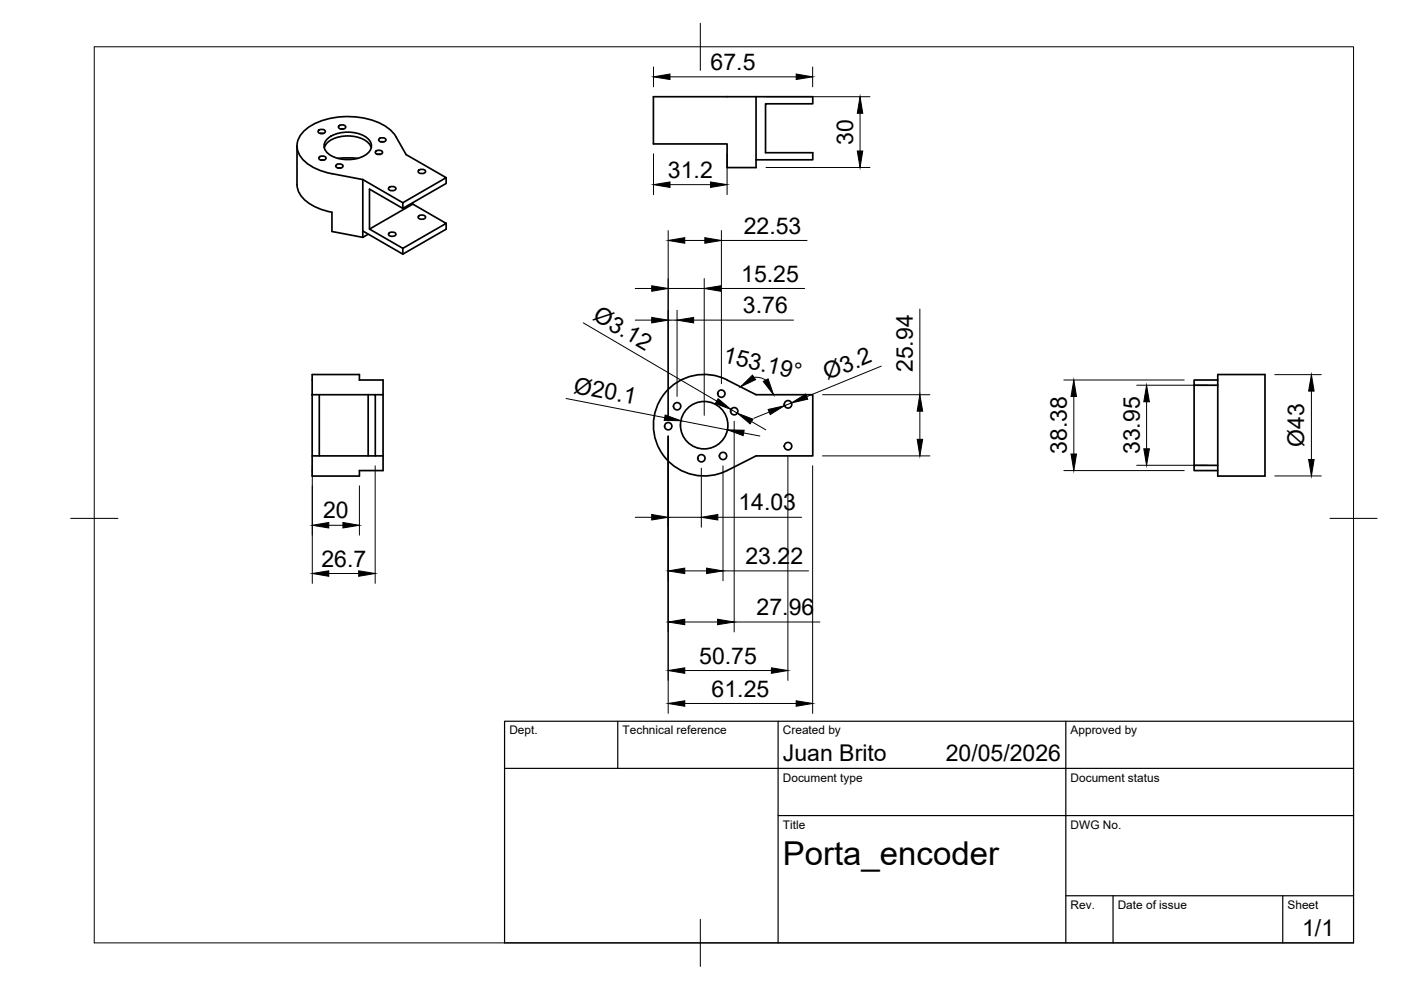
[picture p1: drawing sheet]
<svg xmlns="http://www.w3.org/2000/svg" width="297mm" height="210mm" viewBox="0 0 297 210" stroke-linecap="round" stroke-linejoin="round" font-family="sans-serif">
<!-- layer: Visible -->
<g fill="none" stroke="#000" stroke-width=".36">
<path d="M63 30.9v8.2a5.6 5.6 0 0 0 3.8 4.8l2.3 .8 1.3 .3v4.1l6.5 1.2M67.7 27.6l.2-.1a.77 .77 0 0 1 1.1 .5 .86 .86 0 0 1-1.5-.2zM67.8 33.2l.3-.1a.77 .77 0 0 1 1 .5 .86 .86 0 0 1-1.5-.2zM67.9 28.3h.6M68 33.9h.7M68.8 31.3a3.9 3.9 0 0 1 3.2-2.3 7 7 0 0 1 6.1 1.3l.6 1M69.5 29.3a7.4 7.4 0 0 1 8.4 0 2.09 2.09 0 0 1-.6 3.7 7.6 7.6 0 0 1-7.8-.5 1.96 1.96 0 0 1 0-3.2zM71.4 34.9l.3-.1a.77 .77 0 0 1 1 .5 .86 .86 0 0 1-1.5-.2zM71.6 35.6h.7M71.7 33.6l2.3-.1 1.8 .1M72 26.6l.2-.1a.77 .77 0 0 1 1.1 .5 .86 .86 0 0 1-1.5-.2zM72.2 27.3h.7"/>
<path d="M76.9 38.1l-6.5-1.3a9.5 9.5 0 0 1-7-4.2 4.5 4.5 0 0 1 2.3-5.8 16.5 16.5 0 0 1 16.3 .2l1.5 1.3 2.6 4.5 8.5 4.9-9.2 5.3M76.9 38.1l8.5 4.9v1.2l-7.1-4.1v8.5M76.9 38.1v10.9M79.8 32l.2-.1a.77 .77 0 0 1 1.1 .5 .86 .86 0 0 1-1.5-.2zM80 32.7h.7M80.5 29.3l.3-.1a.77 .77 0 0 1 1 .6 .86 .86 0 0 1-1.5-.3zM80.7 30.1h.7M82.4 39.8l.8-.3a.57 .57 0 0 1 .7 .7l-.7 .2a.57 .57 0 0 1-.8-.6zM88.7 36.2l.7-.3a.57 .57 0 0 1 .8 .6l-.8 .3a.57 .57 0 0 1-.7-.6zM94.6 37.7v1.2l-9.2 5.3M138.5 20.5h21.8v15h-6.1v-5h-15.7zM160.3 20.5h12v1.5h-10v10.4h10v1.5h-12"/>
<path d="M76.9 49v1.3l1.2-.7M78.3 48.6l9.2-5.3 7.1 4.1-9.2 5.3zM82.4 49.5l.8-.3a.57 .57 0 0 1 .7 .6l-.7 .3a.57 .57 0 0 1-.8-.6zM85.4 52.7v1.2M87.5 43v.3M88.7 45.9l.7-.3a.57 .57 0 0 1 .8 .6l-.8 .3a.57 .57 0 0 1-.7-.6zM94.6 47.4v1.2l-9.2 5.3-8.5-4.9M258.2 79.4h10v21.5h-10zM66.2 83.7v-4.3h10v1.2h5v3.1M66.2 96.7v4.2h10v-1.1h5v-3.1M66.2 83.7h13.4v13h-13.4zM67.7 83.7v13"/>
<path d="M78.1 83.7v13M79.6 83.7h1.6v13h-1.6M141.8 82.5a10.8 10.8 0 0 1 12.4-2l6.1 3.2h12v13h-12l-6.1 3.1a10.8 10.8 0 0 1-13.7-3.4 10.8 10.8 0 0 1 1.3-13.9zM253.2 81.7v17M258.2 98.7h-5v1.1h5M258.2 80.6h-5v1.1h5"/>
<circle cx="141.7" cy="90.4" r=".77"/>
<circle cx="143.6" cy="86.1" r=".77"/>
<circle cx="148.7" cy="97.2" r=".77"/>
<circle cx="149.3" cy="90.2" r="5"/>
<circle cx="152.9" cy="83.5" r=".77"/>
<circle cx="153.3" cy="96.7" r=".77"/>
<circle cx="155.7" cy="87.2" r=".77"/>
<circle cx="167.1" cy="85.7" r=".79"/>
<circle cx="167.1" cy="94.6" r=".79"/>
</g>
<!-- layer: BORDER -->
<path d="M20 9.9h267v190h-267zM148.5 4.9v10M15 109.9h10M282 109.9h10M148.5 194.9v10" fill="none" stroke="#000" stroke-width=".21"/>
<!-- layer: TITLEBLOCK -->
<path d="M107 152.9h180v47h-180zM131 152.9v10M165 152.9v47M226 152.9v47M107 162.9h180M165 172.9h122M226 189.9h61M236 189.9v10M272 189.9v10" fill="none" stroke="#000" stroke-width=".25"/>
<!-- layer: FD_Dimensions -->
<g fill="none" stroke="#000" stroke-width=".21">
<path d="M138.6 14.2v4.2M142 16.3h26.8M172.3 14.2v4.2M138.6 32.6v8.7M142 39.2h8.6M154.2 32.6v8.7M162.4 35.5h22M162.4 20.5h22M182.4 24v8M141.7 48.9v39.4M145.2 51h4.2M149.3 59.1v29"/>
<path d="M153 48.9v32.5M153 51h18.1M123.7 68.4l28.3 16.6M134.7 61.2h3.5M134.7 67.9h3.5M141.7 61.2h7.6M141.7 67.9h1.9M143.6 65.8v18.2M147.1 67.9h21.1M152.8 61.2h17.8M186.8 77.6l-15.8 6.5M195 65.5v18.2"/>
<path d="M270.3 79.4h9.8M66.2 98.8v24.9M79.5 98.8v24.9M120 84.5l20.9 4.1M141.7 92.5v58.7M144.4 89.2l9.8 1.9M148.7 99.3v12.5M153.3 98.8v24.3M155 86.8l1.3 .8M155.7 89.3v44.7M157.7 91.8l3.4 .6M159.3 89.4l3.1 1.7"/>
<path d="M159.9 80h1l1.4 .6M163.1 87.4l-3.3 1.3M167 96.7v47.6M167.8 85.4l-1.5 .6M172.3 98.8v52.4M174.4 96.7h22.7M174.4 83.7h22.7M195 87.2v5.9M225.6 99.8h25.5M225.6 80.6h25.5M227.7 84.1v12.2M241 98.7h15.1"/>
<path d="M241 81.7h15.1M243.1 85.2v10M278 82.9v14.5M69.7 111.4h3M76.2 103v10.5M134.7 109.7h3.5M141.7 109.7h7M152.2 109.7h17.8M270.3 100.9h9.8M69.7 121.6h6.4M145.2 131.9h6.9M145.2 121h4.6"/>
<path d="M153.3 121h18.1M155.7 131.9h18.1M145.2 149.2h23.6M145.2 142.2h18.4"/>
</g>
<g fill="#000" stroke="#000" stroke-width=".21">
<path d="M138.6 16.3l3.4-.6v1.2zM168.8 15.7l3.5 .6-3.5 .6zM138.6 39.2l3.4-.6v1.1zM150.6 38.6l3.6 .6-3.6 .5zM181.8 32h1.1l-.5 3.5zM182.4 20.5l.5 3.5h-1.1zM141.7 51l3.5-.6v1.2zM149.4 50.4l3.6 .6-3.6 .6zM138.2 60.6l3.5 .6-3.5 .6zM138.2 67.3l3.5 .6-3.5 .6zM143.6 67.9l3.5-.6v1.2zM149.3 61.2l3.5-.6v1.2z"/>
<path d="M141 88l3.4 1.2-3.6-.1zM152.3 84.5l2.7 2.3-3.3-1.3zM154.2 91.1l3.6 .1-.2 1.2zM156.3 87.6l3.3 1.3-.6 1zM157 82l2.5-2.5 .7 1zM162.9 86.8l3.4-.8-3 1.9zM161.8 80.9l1.1-.6 1.1 3.4zM167.8 85.4l3-1.8 .5 1zM194.5 93.1h1.1l-.6 3.6zM195 83.7l.6 3.5h-1.1zM227.1 96.3h1.1l-.5 3.5zM227.7 80.6l.5 3.5h-1.1z"/>
<path d="M242.5 95.2h1.2l-.6 3.5zM243.1 81.7l.6 3.5h-1.2zM277.5 97.4h1.1l-.6 3.5zM278 79.4l.6 3.5h-1.1zM66.2 111.4l3.5-.6v1.1zM72.7 110.8l3.5 .6-3.5 .5zM138.2 109.1l3.5 .6-3.5 .6zM148.7 109.7l3.5-.6v1.2zM66.2 121.6l3.5-.6v1.2zM76.1 121l3.4 .6-3.4 .6zM141.7 131.9l3.5-.6v1.2zM141.7 121l3.5-.5v1.1z"/>
<path d="M149.8 120.5l3.5 .5-3.5 .6zM152.1 131.3l3.6 .6-3.6 .6zM141.7 149.2l3.5-.6v1.1zM141.7 142.2l3.5-.6v1.2zM163.6 141.6l3.4 .6-3.4 .6zM168.8 148.6l3.5 .6-3.5 .5z"/>
</g>
<text font-size="7" x="166" y="183.4">Porta_encoder</text>
<g font-size="4.9">
<text x="150.7" y="14.8">67.5</text>
<text x="180.9" y="30.7" transform="rotate(-90 180.9 30.7)">30</text>
<text x="141.6" y="37.7">31.2</text>
<text x="157.7" y="49.5">22.53</text>
<text x="157.2" y="59.7">15.25</text>
<text x="125.5" y="67.7" transform="rotate(30 125.5 67.7)">Ø3.12</text>
<text x="157.5" y="66.4">3.76</text>
<text x="153.1" y="76.7" transform="rotate(13 153.1 76.7)">153.19°</text>
<text x="121.5" y="83.2" transform="rotate(11 121.5 83.2)">Ø20.1</text>
<text x="175.4" y="80.7" transform="rotate(-22 175.4 80.7)">Ø3.2</text>
<text x="193.6" y="78.9" transform="rotate(-90 193.6 78.9)">25.94</text>
<text x="276.5" y="94.8" transform="rotate(-90 276.5 94.8)">Ø43</text>
<text x="226.2" y="96.3" transform="rotate(-90 226.2 96.3)">38.38</text>
<text x="241.6" y="96.3" transform="rotate(-90 241.6 96.3)">33.95</text>
<text x="68.5" y="109.9">20</text>
<text x="156.5" y="108.2">14.03</text>
<text x="158.1" y="119.6">23.22</text>
<text x="68.2" y="120.1">26.7</text>
<text x="160.4" y="130.4">27.96</text>
<text x="148.3" y="140.7">50.75</text>
<text x="150.9" y="147.7">61.25</text>
<text x="166" y="161.4">Juan Brito</text>
<text x="200.5" y="161.4">20/05/2026</text>
<text x="276.1" y="198.6">1/1</text>
</g>
<g font-size="2.5">
<text x="108" y="155.7">Dept.</text>
<text x="132" y="155.7">Technical reference</text>
<text x="166" y="155.7">Created by</text>
<text x="227" y="155.7">Approved by</text>
<text x="166" y="165.7">Document type</text>
<text x="227" y="165.7">Document status</text>
<text x="166" y="175.7">Title</text>
<text x="227" y="175.7">DWG No.</text>
<text x="227" y="192.7">Rev.</text>
<text x="237" y="192.7">Date of issue</text>
<text x="273" y="192.7">Sheet</text>
</g>
</svg>
